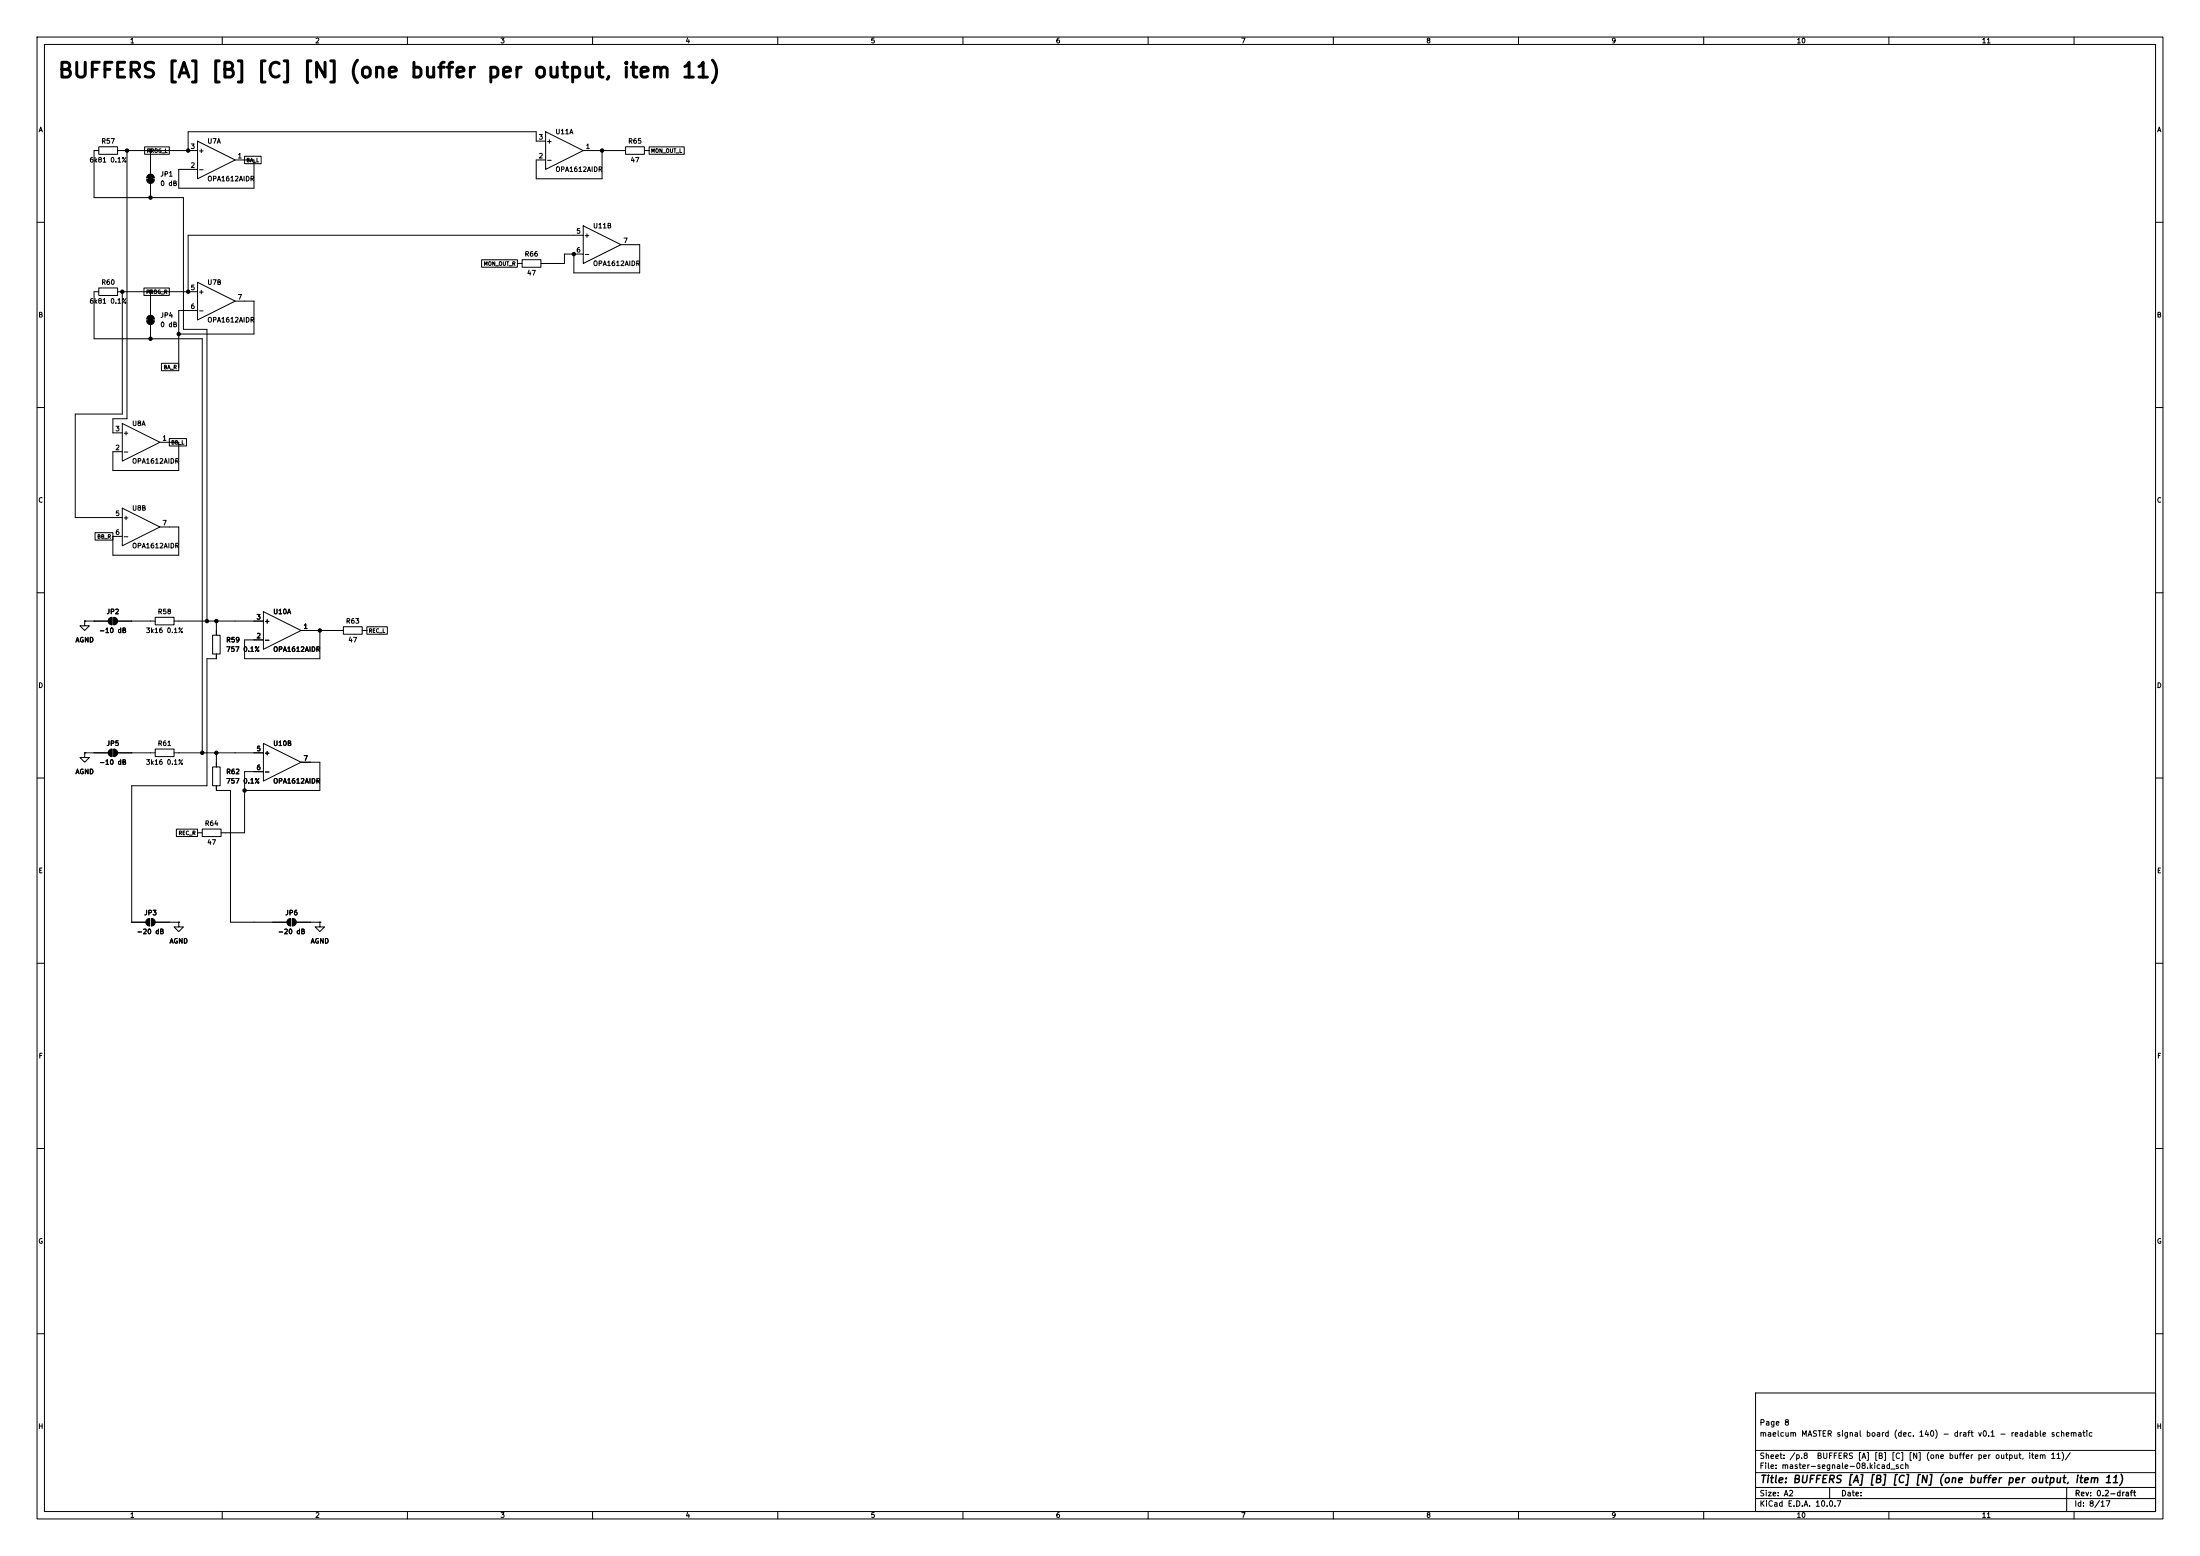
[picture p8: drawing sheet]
(kicad_sch
 (version 20260101)
 (generator "eeschema")
 (generator_version "10.0")
 (paper "A2")
 (title_block
  (title "BUFFERS [A] [B] [C] [N] (one buffer per output, item 11)")
  (rev "0.2-draft")
  (comment 1 "maelcum MASTER signal board (dec. 140) - draft v0.1 - readable schematic")
  (comment 2 "Page 8"))
 (lib_symbols
  (symbol
   "Amplifier_Operational:OPA1612AxD"
   (pin_names
    (offset 0.127)) (exclude_from_sim no) (in_bom yes) (on_board yes)
   (in_pos_files yes)
   (duplicate_pin_numbers_are_jumpers no)
   (property
    "Reference"
    "U" (at 0 5.08 0) (show_name no) (do_not_autoplace no) (effects (font (size 1.27 1.27)) (justify left)))
   (property
    "Value"
    "OPA1612AxD" (at 0 -5.08 0) (show_name no) (do_not_autoplace no) (effects (font (size 1.27 1.27)) (justify left)))
   (property
    "Footprint"
    "" (at 0 0 0) (show_name no) (do_not_autoplace no) (hide yes) (effects (font (size 1.27 1.27))))
   (property
    "Datasheet"
    "http://www.ti.com/lit/ds/symlink/opa1612.pdf" (at 0 0 0) (show_name no) (do_not_autoplace no) (hide yes) (effects (font (size 1.27 1.27))))
   (property
    "Description"
    "Dual SoundPlus High Performance, Bipolar-Input Audio Operational Amplifiers, SOIC-8" (at 0 0 0) (show_name no) (do_not_autoplace no) (hide yes) (effects (font (size 1.27 1.27))))
   (property
    "ki_locked"
    "" (at 0 0 0) (show_name no) (do_not_autoplace no) (effects (font (size 1.27 1.27))))
   (property
    "ki_keywords"
    "dual opamp" (at 0 0 0) (show_name no) (do_not_autoplace no) (hide yes) (effects (font (size 1.27 1.27))))
   (property
    "ki_fp_filters"
    "SOIC*3.9x4.9mm*P1.27mm* DIP*W7.62mm* TO*99* OnSemi*Micro8* TSSOP*3x3mm*P0.65mm* TSSOP*4.4x3mm*P0.65mm* MSOP*3x3mm*P0.65mm* SSOP*3.9x4.9mm*P0.635mm* LFCSP*2x2mm*P0.5mm* *SIP* SOIC*5.3x6.2mm*P1.27mm*" (at 0 0 0) (show_name no) (do_not_autoplace no) (hide yes) (effects (font (size 1.27 1.27))))
   (symbol
    "OPA1612AxD_1_1"
    (polyline (pts (xy -5.08 5.08) (xy 5.08 0) (xy -5.08 -5.08) (xy -5.08 5.08)) (stroke (width 0.254) (type default)) (fill (type background)))
    (pin
    output
    line (at 7.62 0 180) (length 2.54) (name
    "" (effects (font (size 1.27 1.27)))) (number
    "1" (effects (font (size 1.27 1.27)))))
    (pin
    input
    line (at -7.62 -2.54 0) (length 2.54) (name
    "-" (effects (font (size 1.27 1.27)))) (number
    "2" (effects (font (size 1.27 1.27)))))
    (pin
    input
    line (at -7.62 2.54 0) (length 2.54) (name
    "+" (effects (font (size 1.27 1.27)))) (number
    "3" (effects (font (size 1.27 1.27))))))
   (symbol
    "OPA1612AxD_2_1"
    (polyline (pts (xy -5.08 5.08) (xy 5.08 0) (xy -5.08 -5.08) (xy -5.08 5.08)) (stroke (width 0.254) (type default)) (fill (type background)))
    (pin
    input
    line (at -7.62 2.54 0) (length 2.54) (name
    "+" (effects (font (size 1.27 1.27)))) (number
    "5" (effects (font (size 1.27 1.27)))))
    (pin
    input
    line (at -7.62 -2.54 0) (length 2.54) (name
    "-" (effects (font (size 1.27 1.27)))) (number
    "6" (effects (font (size 1.27 1.27)))))
    (pin
    output
    line (at 7.62 0 180) (length 2.54) (name
    "" (effects (font (size 1.27 1.27)))) (number
    "7" (effects (font (size 1.27 1.27))))))
   (symbol
    "OPA1612AxD_3_1"
    (pin
    power_in
    line (at -2.54 -7.62 90) (length 3.81) (name
    "V-" (effects (font (size 1.27 1.27)))) (number
    "4" (effects (font (size 1.27 1.27)))))
    (pin
    power_in
    line (at -2.54 7.62 270) (length 3.81) (name
    "V+" (effects (font (size 1.27 1.27)))) (number
    "8" (effects (font (size 1.27 1.27))))))
   (embedded_fonts no))
  (symbol
   "Jumper:SolderJumper_2_Bridged"
   (pin_numbers (hide yes))
   (pin_names
    (offset 0) (hide yes)) (exclude_from_sim no) (in_bom no) (on_board yes)
   (in_pos_files yes)
   (duplicate_pin_numbers_are_jumpers no)
   (property
    "Reference"
    "JP" (at 0 2.032 0) (show_name no) (do_not_autoplace no) (effects (font (size 1.27 1.27))))
   (property
    "Value"
    "SolderJumper_2_Bridged" (at 0 -2.54 0) (show_name no) (do_not_autoplace no) (effects (font (size 1.27 1.27))))
   (property
    "Footprint"
    "" (at 0 0 0) (show_name no) (do_not_autoplace no) (hide yes) (effects (font (size 1.27 1.27))))
   (property
    "Datasheet"
    "" (at 0 -6.35 0) (show_name no) (do_not_autoplace no) (hide yes) (effects (font (size 1.27 1.27))))
   (property
    "Description"
    "Solder Jumper, 2-pole, closed/bridged" (at 0 -5.08 0) (show_name no) (do_not_autoplace no) (hide yes) (effects (font (size 1.27 1.27))))
   (property
    "ki_keywords"
    "solder jumper SPST" (at 0 0 0) (show_name no) (do_not_autoplace no) (hide yes) (effects (font (size 1.27 1.27))))
   (property
    "ki_fp_filters"
    "SolderJumper*Bridged*" (at 0 0 0) (show_name no) (do_not_autoplace no) (hide yes) (effects (font (size 1.27 1.27))))
   (symbol
    "SolderJumper_2_Bridged_0_1"
    (rectangle (start -0.508 0.508) (end 0.508 -0.508) (stroke (width 0.1524) (type default)) (fill (type outline)))
    (polyline (pts (xy -0.254 1.016) (xy -0.254 -1.016)) (stroke (width 0.1524) (type default)) (fill (type none)))
    (arc (start -0.254 -1.016) (mid -1.2656 0) (end -0.254 1.016) (stroke (width 0.1524) (type default)) (fill (type outline)))
    (arc (start 0.254 1.016) (mid 1.2656 0) (end 0.254 -1.016) (stroke (width 0.1524) (type default)) (fill (type outline)))
    (polyline (pts (xy 0.254 1.016) (xy 0.254 -1.016)) (stroke (width 0.1524) (type default)) (fill (type none))))
   (symbol
    "SolderJumper_2_Bridged_1_1"
    (pin
    passive
    line (at -5.08 0 0) (length 3.81) (name
    "A" (effects (font (size 1.27 1.27)))) (number
    "1" (effects (font (size 1.27 1.27)))))
    (pin
    passive
    line (at 5.08 0 180) (length 3.81) (name
    "B" (effects (font (size 1.27 1.27)))) (number
    "2" (effects (font (size 1.27 1.27))))))
   (embedded_fonts no))
  (symbol
   "Device:R"
   (pin_numbers (hide yes))
   (pin_names
    (offset 0)) (exclude_from_sim no) (in_bom yes) (on_board yes)
   (in_pos_files yes)
   (duplicate_pin_numbers_are_jumpers no)
   (property
    "Reference"
    "R" (at 2.032 0 90) (show_name no) (do_not_autoplace no) (effects (font (size 1.27 1.27))))
   (property
    "Value"
    "R" (at 0 0 90) (show_name no) (do_not_autoplace no) (effects (font (size 1.27 1.27))))
   (property
    "Footprint"
    "" (at -1.778 0 90) (show_name no) (do_not_autoplace no) (hide yes) (effects (font (size 1.27 1.27))))
   (property
    "Datasheet"
    "" (at 0 0 0) (show_name no) (do_not_autoplace no) (hide yes) (effects (font (size 1.27 1.27))))
   (property
    "Description"
    "Resistor" (at 0 0 0) (show_name no) (do_not_autoplace no) (hide yes) (effects (font (size 1.27 1.27))))
   (property
    "ki_keywords"
    "R res resistor" (at 0 0 0) (show_name no) (do_not_autoplace no) (hide yes) (effects (font (size 1.27 1.27))))
   (property
    "ki_fp_filters"
    "R_*" (at 0 0 0) (show_name no) (do_not_autoplace no) (hide yes) (effects (font (size 1.27 1.27))))
   (symbol
    "R_0_1"
    (rectangle (start -1.016 -2.54) (end 1.016 2.54) (stroke (width 0.254) (type default)) (fill (type none))))
   (symbol
    "R_1_1"
    (pin
    passive
    line (at 0 3.81 270) (length 1.27) (name
    "" (effects (font (size 1.27 1.27)))) (number
    "1" (effects (font (size 1.27 1.27)))))
    (pin
    passive
    line (at 0 -3.81 90) (length 1.27) (name
    "" (effects (font (size 1.27 1.27)))) (number
    "2" (effects (font (size 1.27 1.27))))))
   (embedded_fonts no))
  (symbol
   "Jumper:SolderJumper_2_Open"
   (pin_numbers (hide yes))
   (pin_names
    (offset 0) (hide yes)) (exclude_from_sim no) (in_bom no) (on_board yes)
   (in_pos_files yes)
   (duplicate_pin_numbers_are_jumpers no)
   (property
    "Reference"
    "JP" (at 0 2.032 0) (show_name no) (do_not_autoplace no) (effects (font (size 1.27 1.27))))
   (property
    "Value"
    "SolderJumper_2_Open" (at 0 -2.54 0) (show_name no) (do_not_autoplace no) (effects (font (size 1.27 1.27))))
   (property
    "Footprint"
    "" (at 0 0 0) (show_name no) (do_not_autoplace no) (hide yes) (effects (font (size 1.27 1.27))))
   (property
    "Datasheet"
    "" (at 0 -7.62 0) (show_name no) (do_not_autoplace no) (hide yes) (effects (font (size 1.27 1.27))))
   (property
    "Description"
    "Solder Jumper, 2-pole, open" (at 0 -5.08 0) (show_name no) (do_not_autoplace no) (hide yes) (effects (font (size 1.27 1.27))))
   (property
    "ki_keywords"
    "solder jumper SPST" (at 0 0 0) (show_name no) (do_not_autoplace no) (hide yes) (effects (font (size 1.27 1.27))))
   (property
    "ki_fp_filters"
    "SolderJumper*Open*" (at 0 0 0) (show_name no) (do_not_autoplace no) (hide yes) (effects (font (size 1.27 1.27))))
   (symbol
    "SolderJumper_2_Open_0_1"
    (polyline (pts (xy -0.254 1.016) (xy -0.254 -1.016)) (stroke (width 0.1524) (type default)) (fill (type none)))
    (arc (start -0.254 -1.016) (mid -1.2656 0) (end -0.254 1.016) (stroke (width 0.1524) (type default)) (fill (type outline)))
    (arc (start 0.254 1.016) (mid 1.2656 0) (end 0.254 -1.016) (stroke (width 0.1524) (type default)) (fill (type outline)))
    (polyline (pts (xy 0.254 1.016) (xy 0.254 -1.016)) (stroke (width 0.1524) (type default)) (fill (type none))))
   (symbol
    "SolderJumper_2_Open_1_1"
    (pin
    passive
    line (at -5.08 0 0) (length 3.81) (name
    "A" (effects (font (size 1.27 1.27)))) (number
    "1" (effects (font (size 1.27 1.27)))))
    (pin
    passive
    line (at 5.08 0 180) (length 3.81) (name
    "B" (effects (font (size 1.27 1.27)))) (number
    "2" (effects (font (size 1.27 1.27))))))
   (embedded_fonts no))
  (symbol
   "power:GND"
   (power global)
   (pin_numbers (hide yes))
   (pin_names
    (offset 0) (hide yes)) (exclude_from_sim no) (in_bom yes) (on_board yes)
   (in_pos_files yes)
   (duplicate_pin_numbers_are_jumpers no)
   (property
    "Reference"
    "#PWR" (at 0 -6.35 0) (show_name no) (do_not_autoplace no) (hide yes) (effects (font (size 1.27 1.27))))
   (property
    "Value"
    "GND" (at 0 -3.81 0) (show_name no) (do_not_autoplace no) (effects (font (size 1.27 1.27))))
   (property
    "Footprint"
    "" (at 0 0 0) (show_name no) (do_not_autoplace no) (hide yes) (effects (font (size 1.27 1.27))))
   (property
    "Datasheet"
    "" (at 0 0 0) (show_name no) (do_not_autoplace no) (hide yes) (effects (font (size 1.27 1.27))))
   (property
    "Description"
    "Power symbol creates a global label with name \"GND\" , ground" (at 0 0 0) (show_name no) (do_not_autoplace no) (hide yes) (effects (font (size 1.27 1.27))))
   (property
    "ki_keywords"
    "global power" (at 0 0 0) (show_name no) (do_not_autoplace no) (hide yes) (effects (font (size 1.27 1.27))))
   (symbol
    "GND_0_1"
    (polyline (pts (xy 0 0) (xy 0 -1.27) (xy 1.27 -1.27) (xy 0 -2.54) (xy -1.27 -1.27) (xy 0 -1.27)) (stroke (width 0) (type default)) (fill (type none))))
   (symbol
    "GND_1_1"
    (pin
    power_in
    line (at 0 0 270) (length 0) (name
    "" (effects (font (size 1.27 1.27)))) (number
    "1" (effects (font (size 1.27 1.27))))))
   (embedded_fonts no)))
 (text
  "BUFFERS [A] [B] [C] [N] (one buffer per output, item 11)"
  (exclude_from_sim no)
  (at 15.24 21.59 0)
  (effects (font (size 4 4)
    (bold yes)) (justify left bottom)))
 (symbol
  (lib_id "Amplifier_Operational:OPA1612AxD")
  (at 58.42 43.18 0)
  (unit 1)
  (body_style 1)
  (exclude_from_sim no)
  (in_bom yes)
  (on_board yes)
  (dnp no)
  (property
   "Reference"
   "U7" (at 55.88 38.1 0) (effects (font (size 1.27 1.27)) (justify left)))
  (property
   "Value"
   "OPA1612AIDR" (at 55.88 48.26 0) (effects (font (size 1.27 1.27)) (justify left)))
  (property
   "Footprint"
   "Package_SO:SOIC-8_3.9x4.9mm_P1.27mm" (at 58.42 43.18 0) (effects (font (size 1.27 1.27)) (justify left) (hide yes)))
  (property
   "Datasheet"
   "" (at 58.42 43.18 0) (effects (font (size 1.27 1.27)) (justify left) (hide yes)))
  (property
   "Nota"
   "[A] verso MASTER LEVEL" (at 58.42 43.18 0) (effects (font (size 1.27 1.27)) (justify left) (hide yes)))
  (pin
   "1")
  (pin
   "2")
  (pin
   "3")
  (instances (project
    "master-segnale" (path
    "/1b16d02c-bb7a-5f62-bcdf-15134ce14abd/c4446acb-f2ae-5c89-91cc-89b9f77ee31f" (reference "U7") (unit 1)))))
 (wire
  (pts (xy 50.8 40.64) (xy 45.72 40.64))
  (stroke (width 0) (type default)))
 (symbol
  (lib_id "Jumper:SolderJumper_2_Bridged")
  (at 40.64 48.26 270)
  (unit 1)
  (body_style 1)
  (exclude_from_sim no)
  (in_bom no)
  (on_board yes)
  (dnp no)
  (property
   "Reference"
   "JP1" (at 43.18 46.99 90) (effects (font (size 1.27 1.27)) (justify left)))
  (property
   "Value"
   "0 dB" (at 43.18 49.53 90) (effects (font (size 1.27 1.27)) (justify left)))
  (property
   "Footprint"
   "Jumper:SolderJumper-2_P1.3mm_Bridged_RoundedPad1.0x1.5mm" (at 40.64 48.26 0) (effects (font (size 1.27 1.27)) (justify left) (hide yes)))
  (property
   "Datasheet"
   "" (at 40.64 48.26 0) (effects (font (size 1.27 1.27)) (justify left) (hide yes)))
  (property
   "Nota"
   "REC 0 dB (chiuso di serie, dec. 63)" (at 40.64 48.26 0) (effects (font (size 1.27 1.27)) (justify left) (hide yes)))
  (pin
   "1")
  (pin
   "2")
  (instances (project
    "master-segnale" (path
    "/1b16d02c-bb7a-5f62-bcdf-15134ce14abd/c4446acb-f2ae-5c89-91cc-89b9f77ee31f" (reference "JP1") (unit 1)))))
 (symbol
  (lib_id "Device:R")
  (at 29.21 40.64 270)
  (unit 1)
  (body_style 1)
  (exclude_from_sim no)
  (in_bom yes)
  (on_board yes)
  (dnp no)
  (property
   "Reference"
   "R57" (at 29.21 38.1 90) (effects (font (size 1.27 1.27))))
  (property
   "Value"
   "6k81 0.1%" (at 29.21 43.18 90) (effects (font (size 1.27 1.27))))
  (property
   "Footprint"
   "Resistor_SMD:R_0805_2012Metric" (at 29.21 40.64 0) (effects (font (size 1.27 1.27)) (justify left) (hide yes)))
  (property
   "Datasheet"
   "" (at 29.21 40.64 0) (effects (font (size 1.27 1.27)) (justify left) (hide yes)))
  (pin
   "1")
  (pin
   "2")
  (instances (project
    "master-segnale" (path
    "/1b16d02c-bb7a-5f62-bcdf-15134ce14abd/c4446acb-f2ae-5c89-91cc-89b9f77ee31f" (reference "R57") (unit 1)))))
 (wire
  (pts (xy 45.72 40.64) (xy 40.64 40.64))
  (stroke (width 0) (type default)))
 (wire
  (pts (xy 40.64 40.64) (xy 40.64 43.18))
  (stroke (width 0) (type default)))
 (wire
  (pts (xy 40.64 40.64) (xy 33.02 40.64))
  (stroke (width 0) (type default)))
 (junction
  (at 40.64 40.64)
  (diameter 0)
  (color 0 0 0 0))
 (wire
  (pts (xy 50.8 45.72) (xy 48.26 45.72))
  (stroke (width 0) (type default)))
 (wire
  (pts (xy 48.26 50.8) (xy 48.26 45.72))
  (stroke (width 0) (type default)))
 (symbol
  (lib_id "Amplifier_Operational:OPA1612AxD")
  (at 58.42 81.28 0)
  (unit 2)
  (body_style 1)
  (exclude_from_sim no)
  (in_bom yes)
  (on_board yes)
  (dnp no)
  (property
   "Reference"
   "U7" (at 55.88 76.2 0) (effects (font (size 1.27 1.27)) (justify left)))
  (property
   "Value"
   "OPA1612AIDR" (at 55.88 86.36 0) (effects (font (size 1.27 1.27)) (justify left)))
  (property
   "Footprint"
   "Package_SO:SOIC-8_3.9x4.9mm_P1.27mm" (at 58.42 81.28 0) (effects (font (size 1.27 1.27)) (justify left) (hide yes)))
  (property
   "Datasheet"
   "" (at 58.42 81.28 0) (effects (font (size 1.27 1.27)) (justify left) (hide yes)))
  (property
   "Nota"
   "[A] verso MASTER LEVEL" (at 58.42 81.28 0) (effects (font (size 1.27 1.27)) (justify left) (hide yes)))
  (pin
   "5")
  (pin
   "6")
  (pin
   "7")
  (instances (project
    "master-segnale" (path
    "/1b16d02c-bb7a-5f62-bcdf-15134ce14abd/c4446acb-f2ae-5c89-91cc-89b9f77ee31f" (reference "U7") (unit 2)))))
 (wire
  (pts (xy 50.8 78.74) (xy 45.72 78.74))
  (stroke (width 0) (type default)))
 (symbol
  (lib_id "Jumper:SolderJumper_2_Bridged")
  (at 40.64 86.36 270)
  (unit 1)
  (body_style 1)
  (exclude_from_sim no)
  (in_bom no)
  (on_board yes)
  (dnp no)
  (property
   "Reference"
   "JP4" (at 43.18 85.09 90) (effects (font (size 1.27 1.27)) (justify left)))
  (property
   "Value"
   "0 dB" (at 43.18 87.63 90) (effects (font (size 1.27 1.27)) (justify left)))
  (property
   "Footprint"
   "Jumper:SolderJumper-2_P1.3mm_Bridged_RoundedPad1.0x1.5mm" (at 40.64 86.36 0) (effects (font (size 1.27 1.27)) (justify left) (hide yes)))
  (property
   "Datasheet"
   "" (at 40.64 86.36 0) (effects (font (size 1.27 1.27)) (justify left) (hide yes)))
  (property
   "Nota"
   "REC 0 dB (chiuso di serie, dec. 63)" (at 40.64 86.36 0) (effects (font (size 1.27 1.27)) (justify left) (hide yes)))
  (pin
   "1")
  (pin
   "2")
  (instances (project
    "master-segnale" (path
    "/1b16d02c-bb7a-5f62-bcdf-15134ce14abd/c4446acb-f2ae-5c89-91cc-89b9f77ee31f" (reference "JP4") (unit 1)))))
 (symbol
  (lib_id "Device:R")
  (at 29.21 78.74 270)
  (unit 1)
  (body_style 1)
  (exclude_from_sim no)
  (in_bom yes)
  (on_board yes)
  (dnp no)
  (property
   "Reference"
   "R60" (at 29.21 76.2 90) (effects (font (size 1.27 1.27))))
  (property
   "Value"
   "6k81 0.1%" (at 29.21 81.28 90) (effects (font (size 1.27 1.27))))
  (property
   "Footprint"
   "Resistor_SMD:R_0805_2012Metric" (at 29.21 78.74 0) (effects (font (size 1.27 1.27)) (justify left) (hide yes)))
  (property
   "Datasheet"
   "" (at 29.21 78.74 0) (effects (font (size 1.27 1.27)) (justify left) (hide yes)))
  (pin
   "1")
  (pin
   "2")
  (instances (project
    "master-segnale" (path
    "/1b16d02c-bb7a-5f62-bcdf-15134ce14abd/c4446acb-f2ae-5c89-91cc-89b9f77ee31f" (reference "R60") (unit 1)))))
 (wire
  (pts (xy 45.72 78.74) (xy 40.64 78.74))
  (stroke (width 0) (type default)))
 (wire
  (pts (xy 40.64 78.74) (xy 40.64 81.28))
  (stroke (width 0) (type default)))
 (wire
  (pts (xy 40.64 78.74) (xy 33.02 78.74))
  (stroke (width 0) (type default)))
 (junction
  (at 40.64 78.74)
  (diameter 0)
  (color 0 0 0 0))
 (wire
  (pts (xy 50.8 83.82) (xy 48.26 83.82))
  (stroke (width 0) (type default)))
 (wire
  (pts (xy 48.26 83.82) (xy 48.26 99.06))
  (stroke (width 0) (type default)))
 (symbol
  (lib_id "Amplifier_Operational:OPA1612AxD")
  (at 38.1 119.38 0)
  (unit 1)
  (body_style 1)
  (exclude_from_sim no)
  (in_bom yes)
  (on_board yes)
  (dnp no)
  (property
   "Reference"
   "U8" (at 35.56 114.3 0) (effects (font (size 1.27 1.27)) (justify left)))
  (property
   "Value"
   "OPA1612AIDR" (at 35.56 124.46 0) (effects (font (size 1.27 1.27)) (justify left)))
  (property
   "Footprint"
   "Package_SO:SOIC-8_3.9x4.9mm_P1.27mm" (at 38.1 119.38 0) (effects (font (size 1.27 1.27)) (justify left) (hide yes)))
  (property
   "Datasheet"
   "" (at 38.1 119.38 0) (effects (font (size 1.27 1.27)) (justify left) (hide yes)))
  (property
   "Nota"
   "[B] verso BOOTH LEVEL" (at 38.1 119.38 0) (effects (font (size 1.27 1.27)) (justify left) (hide yes)))
  (pin
   "1")
  (pin
   "2")
  (pin
   "3")
  (instances (project
    "master-segnale" (path
    "/1b16d02c-bb7a-5f62-bcdf-15134ce14abd/c4446acb-f2ae-5c89-91cc-89b9f77ee31f" (reference "U8") (unit 1)))))
 (symbol
  (lib_id "Amplifier_Operational:OPA1612AxD")
  (at 38.1 142.24 0)
  (unit 2)
  (body_style 1)
  (exclude_from_sim no)
  (in_bom yes)
  (on_board yes)
  (dnp no)
  (property
   "Reference"
   "U8" (at 35.56 137.16 0) (effects (font (size 1.27 1.27)) (justify left)))
  (property
   "Value"
   "OPA1612AIDR" (at 35.56 147.32 0) (effects (font (size 1.27 1.27)) (justify left)))
  (property
   "Footprint"
   "Package_SO:SOIC-8_3.9x4.9mm_P1.27mm" (at 38.1 142.24 0) (effects (font (size 1.27 1.27)) (justify left) (hide yes)))
  (property
   "Datasheet"
   "" (at 38.1 142.24 0) (effects (font (size 1.27 1.27)) (justify left) (hide yes)))
  (property
   "Nota"
   "[B] verso BOOTH LEVEL" (at 38.1 142.24 0) (effects (font (size 1.27 1.27)) (justify left) (hide yes)))
  (pin
   "5")
  (pin
   "6")
  (pin
   "7")
  (instances (project
    "master-segnale" (path
    "/1b16d02c-bb7a-5f62-bcdf-15134ce14abd/c4446acb-f2ae-5c89-91cc-89b9f77ee31f" (reference "U8") (unit 2)))))
 (symbol
  (lib_id "Amplifier_Operational:OPA1612AxD")
  (at 76.2 170.18 0)
  (unit 1)
  (body_style 1)
  (exclude_from_sim no)
  (in_bom yes)
  (on_board yes)
  (dnp no)
  (property
   "Reference"
   "U10" (at 73.66 165.1 0) (effects (font (size 1.27 1.27)) (justify left)))
  (property
   "Value"
   "OPA1612AIDR" (at 73.66 175.26 0) (effects (font (size 1.27 1.27)) (justify left)))
  (property
   "Footprint"
   "Package_SO:SOIC-8_3.9x4.9mm_P1.27mm" (at 76.2 170.18 0) (effects (font (size 1.27 1.27)) (justify left) (hide yes)))
  (property
   "Datasheet"
   "" (at 76.2 170.18 0) (effects (font (size 1.27 1.27)) (justify left) (hide yes)))
  (property
   "Nota"
   "[C] REC" (at 76.2 170.18 0) (effects (font (size 1.27 1.27)) (justify left) (hide yes)))
  (pin
   "1")
  (pin
   "2")
  (pin
   "3")
  (instances (project
    "master-segnale" (path
    "/1b16d02c-bb7a-5f62-bcdf-15134ce14abd/c4446acb-f2ae-5c89-91cc-89b9f77ee31f" (reference "U10") (unit 1)))))
 (wire
  (pts (xy 83.82 170.18) (xy 86.36 170.18))
  (stroke (width 0) (type default)))
 (symbol
  (lib_id "Device:R")
  (at 95.25 170.18 90)
  (unit 1)
  (body_style 1)
  (exclude_from_sim no)
  (in_bom yes)
  (on_board yes)
  (dnp no)
  (property
   "Reference"
   "R63" (at 95.25 167.64 90) (effects (font (size 1.27 1.27))))
  (property
   "Value"
   "47" (at 95.25 172.72 90) (effects (font (size 1.27 1.27))))
  (property
   "Footprint"
   "Resistor_SMD:R_0805_2012Metric" (at 95.25 170.18 0) (effects (font (size 1.27 1.27)) (justify left) (hide yes)))
  (property
   "Datasheet"
   "" (at 95.25 170.18 0) (effects (font (size 1.27 1.27)) (justify left) (hide yes)))
  (pin
   "1")
  (pin
   "2")
  (instances (project
    "master-segnale" (path
    "/1b16d02c-bb7a-5f62-bcdf-15134ce14abd/c4446acb-f2ae-5c89-91cc-89b9f77ee31f" (reference "R63") (unit 1)))))
 (wire
  (pts (xy 86.36 170.18) (xy 91.44 170.18))
  (stroke (width 0) (type default)))
 (wire
  (pts (xy 68.58 167.64) (xy 63.5 167.64))
  (stroke (width 0) (type default)))
 (symbol
  (lib_id "Device:R")
  (at 58.42 173.99 0)
  (unit 1)
  (body_style 1)
  (exclude_from_sim no)
  (in_bom yes)
  (on_board yes)
  (dnp no)
  (property
   "Reference"
   "R59" (at 60.96 172.72 0) (effects (font (size 1.27 1.27)) (justify left)))
  (property
   "Value"
   "757 0.1%" (at 60.96 175.26 0) (effects (font (size 1.27 1.27)) (justify left)))
  (property
   "Footprint"
   "Resistor_SMD:R_0805_2012Metric" (at 58.42 173.99 0) (effects (font (size 1.27 1.27)) (justify left) (hide yes)))
  (property
   "Datasheet"
   "" (at 58.42 173.99 0) (effects (font (size 1.27 1.27)) (justify left) (hide yes)))
  (pin
   "1")
  (pin
   "2")
  (instances (project
    "master-segnale" (path
    "/1b16d02c-bb7a-5f62-bcdf-15134ce14abd/c4446acb-f2ae-5c89-91cc-89b9f77ee31f" (reference "R59") (unit 1)))))
 (symbol
  (lib_id "Device:R")
  (at 44.45 167.64 270)
  (unit 1)
  (body_style 1)
  (exclude_from_sim no)
  (in_bom yes)
  (on_board yes)
  (dnp no)
  (property
   "Reference"
   "R58" (at 44.45 165.1 90) (effects (font (size 1.27 1.27))))
  (property
   "Value"
   "3k16 0.1%" (at 44.45 170.18 90) (effects (font (size 1.27 1.27))))
  (property
   "Footprint"
   "Resistor_SMD:R_0805_2012Metric" (at 44.45 167.64 0) (effects (font (size 1.27 1.27)) (justify left) (hide yes)))
  (property
   "Datasheet"
   "" (at 44.45 167.64 0) (effects (font (size 1.27 1.27)) (justify left) (hide yes)))
  (pin
   "1")
  (pin
   "2")
  (instances (project
    "master-segnale" (path
    "/1b16d02c-bb7a-5f62-bcdf-15134ce14abd/c4446acb-f2ae-5c89-91cc-89b9f77ee31f" (reference "R58") (unit 1)))))
 (symbol
  (lib_id "Jumper:SolderJumper_2_Open")
  (at 30.48 167.64 180)
  (unit 1)
  (body_style 1)
  (exclude_from_sim no)
  (in_bom no)
  (on_board yes)
  (dnp no)
  (property
   "Reference"
   "JP2" (at 30.48 165.1 0) (effects (font (size 1.27 1.27))))
  (property
   "Value"
   "-10 dB" (at 30.48 170.18 0) (effects (font (size 1.27 1.27))))
  (property
   "Footprint"
   "Jumper:SolderJumper-2_P1.3mm_Open_RoundedPad1.0x1.5mm" (at 30.48 167.64 0) (effects (font (size 1.27 1.27)) (justify left) (hide yes)))
  (property
   "Datasheet"
   "" (at 30.48 167.64 0) (effects (font (size 1.27 1.27)) (justify left) (hide yes)))
  (property
   "Nota"
   "REC -10 dB: aprire il 0 dB e chiudere questo" (at 30.48 167.64 0) (effects (font (size 1.27 1.27)) (justify left) (hide yes)))
  (pin
   "1")
  (pin
   "2")
  (instances (project
    "master-segnale" (path
    "/1b16d02c-bb7a-5f62-bcdf-15134ce14abd/c4446acb-f2ae-5c89-91cc-89b9f77ee31f" (reference "JP2") (unit 1)))))
 (wire
  (pts (xy 63.5 167.64) (xy 58.42 167.64))
  (stroke (width 0) (type default)))
 (wire
  (pts (xy 58.42 167.64) (xy 58.42 170.18))
  (stroke (width 0) (type default)))
 (wire
  (pts (xy 58.42 167.64) (xy 48.26 167.64))
  (stroke (width 0) (type default)))
 (wire
  (pts (xy 40.64 167.64) (xy 35.56 167.64))
  (stroke (width 0) (type default)))
 (junction
  (at 58.42 167.64)
  (diameter 0)
  (color 0 0 0 0))
 (wire
  (pts (xy 25.4 167.64) (xy 22.86 167.64))
  (stroke (width 0) (type default)))
 (symbol
  (lib_id "power:GND")
  (at 22.86 167.64 0)
  (unit 1)
  (body_style 1)
  (exclude_from_sim no)
  (in_bom yes)
  (on_board yes)
  (dnp no)
  (property
   "Reference"
   "#PWR001" (at 22.86 167.64 0) (effects (font (size 1.27 1.27)) (justify left) (hide yes)))
  (property
   "Value"
   "AGND" (at 22.86 172.72 0) (effects (font (size 1.27 1.27))))
  (property
   "Footprint"
   "" (at 22.86 167.64 0) (effects (font (size 1.27 1.27)) (justify left) (hide yes)))
  (property
   "Datasheet"
   "" (at 22.86 167.64 0) (effects (font (size 1.27 1.27)) (justify left) (hide yes)))
  (pin
   "1")
  (instances (project
    "master-segnale" (path
    "/1b16d02c-bb7a-5f62-bcdf-15134ce14abd/c4446acb-f2ae-5c89-91cc-89b9f77ee31f" (reference "#PWR001") (unit 1)))))
 (wire
  (pts (xy 68.58 172.72) (xy 66.04 172.72))
  (stroke (width 0) (type default)))
 (wire
  (pts (xy 66.04 177.8) (xy 66.04 172.72))
  (stroke (width 0) (type default)))
 (symbol
  (lib_id "Amplifier_Operational:OPA1612AxD")
  (at 76.2 205.74 0)
  (unit 2)
  (body_style 1)
  (exclude_from_sim no)
  (in_bom yes)
  (on_board yes)
  (dnp no)
  (property
   "Reference"
   "U10" (at 73.66 200.66 0) (effects (font (size 1.27 1.27)) (justify left)))
  (property
   "Value"
   "OPA1612AIDR" (at 73.66 210.82 0) (effects (font (size 1.27 1.27)) (justify left)))
  (property
   "Footprint"
   "Package_SO:SOIC-8_3.9x4.9mm_P1.27mm" (at 76.2 205.74 0) (effects (font (size 1.27 1.27)) (justify left) (hide yes)))
  (property
   "Datasheet"
   "" (at 76.2 205.74 0) (effects (font (size 1.27 1.27)) (justify left) (hide yes)))
  (property
   "Nota"
   "[C] REC" (at 76.2 205.74 0) (effects (font (size 1.27 1.27)) (justify left) (hide yes)))
  (pin
   "5")
  (pin
   "6")
  (pin
   "7")
  (instances (project
    "master-segnale" (path
    "/1b16d02c-bb7a-5f62-bcdf-15134ce14abd/c4446acb-f2ae-5c89-91cc-89b9f77ee31f" (reference "U10") (unit 2)))))
 (wire
  (pts (xy 68.58 203.2) (xy 63.5 203.2))
  (stroke (width 0) (type default)))
 (symbol
  (lib_id "Device:R")
  (at 58.42 209.55 0)
  (unit 1)
  (body_style 1)
  (exclude_from_sim no)
  (in_bom yes)
  (on_board yes)
  (dnp no)
  (property
   "Reference"
   "R62" (at 60.96 208.28 0) (effects (font (size 1.27 1.27)) (justify left)))
  (property
   "Value"
   "757 0.1%" (at 60.96 210.82 0) (effects (font (size 1.27 1.27)) (justify left)))
  (property
   "Footprint"
   "Resistor_SMD:R_0805_2012Metric" (at 58.42 209.55 0) (effects (font (size 1.27 1.27)) (justify left) (hide yes)))
  (property
   "Datasheet"
   "" (at 58.42 209.55 0) (effects (font (size 1.27 1.27)) (justify left) (hide yes)))
  (pin
   "1")
  (pin
   "2")
  (instances (project
    "master-segnale" (path
    "/1b16d02c-bb7a-5f62-bcdf-15134ce14abd/c4446acb-f2ae-5c89-91cc-89b9f77ee31f" (reference "R62") (unit 1)))))
 (symbol
  (lib_id "Device:R")
  (at 44.45 203.2 270)
  (unit 1)
  (body_style 1)
  (exclude_from_sim no)
  (in_bom yes)
  (on_board yes)
  (dnp no)
  (property
   "Reference"
   "R61" (at 44.45 200.66 90) (effects (font (size 1.27 1.27))))
  (property
   "Value"
   "3k16 0.1%" (at 44.45 205.74 90) (effects (font (size 1.27 1.27))))
  (property
   "Footprint"
   "Resistor_SMD:R_0805_2012Metric" (at 44.45 203.2 0) (effects (font (size 1.27 1.27)) (justify left) (hide yes)))
  (property
   "Datasheet"
   "" (at 44.45 203.2 0) (effects (font (size 1.27 1.27)) (justify left) (hide yes)))
  (pin
   "1")
  (pin
   "2")
  (instances (project
    "master-segnale" (path
    "/1b16d02c-bb7a-5f62-bcdf-15134ce14abd/c4446acb-f2ae-5c89-91cc-89b9f77ee31f" (reference "R61") (unit 1)))))
 (symbol
  (lib_id "Jumper:SolderJumper_2_Open")
  (at 30.48 203.2 180)
  (unit 1)
  (body_style 1)
  (exclude_from_sim no)
  (in_bom no)
  (on_board yes)
  (dnp no)
  (property
   "Reference"
   "JP5" (at 30.48 200.66 0) (effects (font (size 1.27 1.27))))
  (property
   "Value"
   "-10 dB" (at 30.48 205.74 0) (effects (font (size 1.27 1.27))))
  (property
   "Footprint"
   "Jumper:SolderJumper-2_P1.3mm_Open_RoundedPad1.0x1.5mm" (at 30.48 203.2 0) (effects (font (size 1.27 1.27)) (justify left) (hide yes)))
  (property
   "Datasheet"
   "" (at 30.48 203.2 0) (effects (font (size 1.27 1.27)) (justify left) (hide yes)))
  (property
   "Nota"
   "REC -10 dB: aprire il 0 dB e chiudere questo" (at 30.48 203.2 0) (effects (font (size 1.27 1.27)) (justify left) (hide yes)))
  (pin
   "1")
  (pin
   "2")
  (instances (project
    "master-segnale" (path
    "/1b16d02c-bb7a-5f62-bcdf-15134ce14abd/c4446acb-f2ae-5c89-91cc-89b9f77ee31f" (reference "JP5") (unit 1)))))
 (wire
  (pts (xy 63.5 203.2) (xy 58.42 203.2))
  (stroke (width 0) (type default)))
 (wire
  (pts (xy 58.42 203.2) (xy 58.42 205.74))
  (stroke (width 0) (type default)))
 (wire
  (pts (xy 58.42 203.2) (xy 48.26 203.2))
  (stroke (width 0) (type default)))
 (wire
  (pts (xy 40.64 203.2) (xy 35.56 203.2))
  (stroke (width 0) (type default)))
 (junction
  (at 58.42 203.2)
  (diameter 0)
  (color 0 0 0 0))
 (wire
  (pts (xy 25.4 203.2) (xy 22.86 203.2))
  (stroke (width 0) (type default)))
 (symbol
  (lib_id "power:GND")
  (at 22.86 203.2 0)
  (unit 1)
  (body_style 1)
  (exclude_from_sim no)
  (in_bom yes)
  (on_board yes)
  (dnp no)
  (property
   "Reference"
   "#PWR002" (at 22.86 203.2 0) (effects (font (size 1.27 1.27)) (justify left) (hide yes)))
  (property
   "Value"
   "AGND" (at 22.86 208.28 0) (effects (font (size 1.27 1.27))))
  (property
   "Footprint"
   "" (at 22.86 203.2 0) (effects (font (size 1.27 1.27)) (justify left) (hide yes)))
  (property
   "Datasheet"
   "" (at 22.86 203.2 0) (effects (font (size 1.27 1.27)) (justify left) (hide yes)))
  (pin
   "1")
  (instances (project
    "master-segnale" (path
    "/1b16d02c-bb7a-5f62-bcdf-15134ce14abd/c4446acb-f2ae-5c89-91cc-89b9f77ee31f" (reference "#PWR002") (unit 1)))))
 (wire
  (pts (xy 68.58 208.28) (xy 66.04 208.28))
  (stroke (width 0) (type default)))
 (wire
  (pts (xy 66.04 208.28) (xy 66.04 224.79))
  (stroke (width 0) (type default)))
 (symbol
  (lib_id "Device:R")
  (at 57.15 224.79 270)
  (unit 1)
  (body_style 1)
  (exclude_from_sim no)
  (in_bom yes)
  (on_board yes)
  (dnp no)
  (property
   "Reference"
   "R64" (at 57.15 222.25 90) (effects (font (size 1.27 1.27))))
  (property
   "Value"
   "47" (at 57.15 227.33 90) (effects (font (size 1.27 1.27))))
  (property
   "Footprint"
   "Resistor_SMD:R_0805_2012Metric" (at 57.15 224.79 0) (effects (font (size 1.27 1.27)) (justify left) (hide yes)))
  (property
   "Datasheet"
   "" (at 57.15 224.79 0) (effects (font (size 1.27 1.27)) (justify left) (hide yes)))
  (pin
   "1")
  (pin
   "2")
  (instances (project
    "master-segnale" (path
    "/1b16d02c-bb7a-5f62-bcdf-15134ce14abd/c4446acb-f2ae-5c89-91cc-89b9f77ee31f" (reference "R64") (unit 1)))))
 (wire
  (pts (xy 66.04 224.79) (xy 60.96 224.79))
  (stroke (width 0) (type default)))
 (symbol
  (lib_id "Amplifier_Operational:OPA1612AxD")
  (at 152.4 40.64 0)
  (unit 1)
  (body_style 1)
  (exclude_from_sim no)
  (in_bom yes)
  (on_board yes)
  (dnp no)
  (property
   "Reference"
   "U11" (at 149.86 35.56 0) (effects (font (size 1.27 1.27)) (justify left)))
  (property
   "Value"
   "OPA1612AIDR" (at 149.86 45.72 0) (effects (font (size 1.27 1.27)) (justify left)))
  (property
   "Footprint"
   "Package_SO:SOIC-8_3.9x4.9mm_P1.27mm" (at 152.4 40.64 0) (effects (font (size 1.27 1.27)) (justify left) (hide yes)))
  (property
   "Datasheet"
   "" (at 152.4 40.64 0) (effects (font (size 1.27 1.27)) (justify left) (hide yes)))
  (property
   "Nota"
   "[N] MON verso il CUE" (at 152.4 40.64 0) (effects (font (size 1.27 1.27)) (justify left) (hide yes)))
  (pin
   "1")
  (pin
   "2")
  (pin
   "3")
  (instances (project
    "master-segnale" (path
    "/1b16d02c-bb7a-5f62-bcdf-15134ce14abd/c4446acb-f2ae-5c89-91cc-89b9f77ee31f" (reference "U11") (unit 1)))))
 (wire
  (pts (xy 160.02 40.64) (xy 162.56 40.64))
  (stroke (width 0) (type default)))
 (symbol
  (lib_id "Device:R")
  (at 171.45 40.64 90)
  (unit 1)
  (body_style 1)
  (exclude_from_sim no)
  (in_bom yes)
  (on_board yes)
  (dnp no)
  (property
   "Reference"
   "R65" (at 171.45 38.1 90) (effects (font (size 1.27 1.27))))
  (property
   "Value"
   "47" (at 171.45 43.18 90) (effects (font (size 1.27 1.27))))
  (property
   "Footprint"
   "Resistor_SMD:R_0805_2012Metric" (at 171.45 40.64 0) (effects (font (size 1.27 1.27)) (justify left) (hide yes)))
  (property
   "Datasheet"
   "" (at 171.45 40.64 0) (effects (font (size 1.27 1.27)) (justify left) (hide yes)))
  (pin
   "1")
  (pin
   "2")
  (instances (project
    "master-segnale" (path
    "/1b16d02c-bb7a-5f62-bcdf-15134ce14abd/c4446acb-f2ae-5c89-91cc-89b9f77ee31f" (reference "R65") (unit 1)))))
 (wire
  (pts (xy 162.56 40.64) (xy 167.64 40.64))
  (stroke (width 0) (type default)))
 (symbol
  (lib_id "Amplifier_Operational:OPA1612AxD")
  (at 162.56 66.04 0)
  (unit 2)
  (body_style 1)
  (exclude_from_sim no)
  (in_bom yes)
  (on_board yes)
  (dnp no)
  (property
   "Reference"
   "U11" (at 160.02 60.96 0) (effects (font (size 1.27 1.27)) (justify left)))
  (property
   "Value"
   "OPA1612AIDR" (at 160.02 71.12 0) (effects (font (size 1.27 1.27)) (justify left)))
  (property
   "Footprint"
   "Package_SO:SOIC-8_3.9x4.9mm_P1.27mm" (at 162.56 66.04 0) (effects (font (size 1.27 1.27)) (justify left) (hide yes)))
  (property
   "Datasheet"
   "" (at 162.56 66.04 0) (effects (font (size 1.27 1.27)) (justify left) (hide yes)))
  (property
   "Nota"
   "[N] MON verso il CUE" (at 162.56 66.04 0) (effects (font (size 1.27 1.27)) (justify left) (hide yes)))
  (pin
   "5")
  (pin
   "6")
  (pin
   "7")
  (instances (project
    "master-segnale" (path
    "/1b16d02c-bb7a-5f62-bcdf-15134ce14abd/c4446acb-f2ae-5c89-91cc-89b9f77ee31f" (reference "U11") (unit 2)))))
 (wire
  (pts (xy 154.94 68.58) (xy 152.4 68.58))
  (stroke (width 0) (type default)))
 (wire
  (pts (xy 152.4 68.58) (xy 152.4 71.12))
  (stroke (width 0) (type default)))
 (symbol
  (lib_id "Device:R")
  (at 143.51 71.12 270)
  (unit 1)
  (body_style 1)
  (exclude_from_sim no)
  (in_bom yes)
  (on_board yes)
  (dnp no)
  (property
   "Reference"
   "R66" (at 143.51 68.58 90) (effects (font (size 1.27 1.27))))
  (property
   "Value"
   "47" (at 143.51 73.66 90) (effects (font (size 1.27 1.27))))
  (property
   "Footprint"
   "Resistor_SMD:R_0805_2012Metric" (at 143.51 71.12 0) (effects (font (size 1.27 1.27)) (justify left) (hide yes)))
  (property
   "Datasheet"
   "" (at 143.51 71.12 0) (effects (font (size 1.27 1.27)) (justify left) (hide yes)))
  (pin
   "1")
  (pin
   "2")
  (instances (project
    "master-segnale" (path
    "/1b16d02c-bb7a-5f62-bcdf-15134ce14abd/c4446acb-f2ae-5c89-91cc-89b9f77ee31f" (reference "R66") (unit 1)))))
 (wire
  (pts (xy 152.4 71.12) (xy 147.32 71.12))
  (stroke (width 0) (type default)))
 (symbol
  (lib_id "Jumper:SolderJumper_2_Open")
  (at 40.64 248.92 0)
  (unit 1)
  (body_style 1)
  (exclude_from_sim no)
  (in_bom no)
  (on_board yes)
  (dnp no)
  (property
   "Reference"
   "JP3" (at 40.64 246.38 0) (effects (font (size 1.27 1.27))))
  (property
   "Value"
   "-20 dB" (at 40.64 251.46 0) (effects (font (size 1.27 1.27))))
  (property
   "Footprint"
   "Jumper:SolderJumper-2_P1.3mm_Open_RoundedPad1.0x1.5mm" (at 40.64 248.92 0) (effects (font (size 1.27 1.27)) (justify left) (hide yes)))
  (property
   "Datasheet"
   "" (at 40.64 248.92 0) (effects (font (size 1.27 1.27)) (justify left) (hide yes)))
  (property
   "Nota"
   "REC -20 dB" (at 40.64 248.92 0) (effects (font (size 1.27 1.27)) (justify left) (hide yes)))
  (pin
   "1")
  (pin
   "2")
  (instances (project
    "master-segnale" (path
    "/1b16d02c-bb7a-5f62-bcdf-15134ce14abd/c4446acb-f2ae-5c89-91cc-89b9f77ee31f" (reference "JP3") (unit 1)))))
 (wire
  (pts (xy 45.72 248.92) (xy 48.26 248.92))
  (stroke (width 0) (type default)))
 (symbol
  (lib_id "power:GND")
  (at 48.26 248.92 0)
  (unit 1)
  (body_style 1)
  (exclude_from_sim no)
  (in_bom yes)
  (on_board yes)
  (dnp no)
  (property
   "Reference"
   "#PWR003" (at 48.26 248.92 0) (effects (font (size 1.27 1.27)) (justify left) (hide yes)))
  (property
   "Value"
   "AGND" (at 48.26 254 0) (effects (font (size 1.27 1.27))))
  (property
   "Footprint"
   "" (at 48.26 248.92 0) (effects (font (size 1.27 1.27)) (justify left) (hide yes)))
  (property
   "Datasheet"
   "" (at 48.26 248.92 0) (effects (font (size 1.27 1.27)) (justify left) (hide yes)))
  (pin
   "1")
  (instances (project
    "master-segnale" (path
    "/1b16d02c-bb7a-5f62-bcdf-15134ce14abd/c4446acb-f2ae-5c89-91cc-89b9f77ee31f" (reference "#PWR003") (unit 1)))))
 (symbol
  (lib_id "Jumper:SolderJumper_2_Open")
  (at 78.74 248.92 0)
  (unit 1)
  (body_style 1)
  (exclude_from_sim no)
  (in_bom no)
  (on_board yes)
  (dnp no)
  (property
   "Reference"
   "JP6" (at 78.74 246.38 0) (effects (font (size 1.27 1.27))))
  (property
   "Value"
   "-20 dB" (at 78.74 251.46 0) (effects (font (size 1.27 1.27))))
  (property
   "Footprint"
   "Jumper:SolderJumper-2_P1.3mm_Open_RoundedPad1.0x1.5mm" (at 78.74 248.92 0) (effects (font (size 1.27 1.27)) (justify left) (hide yes)))
  (property
   "Datasheet"
   "" (at 78.74 248.92 0) (effects (font (size 1.27 1.27)) (justify left) (hide yes)))
  (property
   "Nota"
   "REC -20 dB" (at 78.74 248.92 0) (effects (font (size 1.27 1.27)) (justify left) (hide yes)))
  (pin
   "1")
  (pin
   "2")
  (instances (project
    "master-segnale" (path
    "/1b16d02c-bb7a-5f62-bcdf-15134ce14abd/c4446acb-f2ae-5c89-91cc-89b9f77ee31f" (reference "JP6") (unit 1)))))
 (wire
  (pts (xy 68.58 248.92) (xy 73.66 248.92))
  (stroke (width 0) (type default)))
 (wire
  (pts (xy 83.82 248.92) (xy 86.36 248.92))
  (stroke (width 0) (type default)))
 (symbol
  (lib_id "power:GND")
  (at 86.36 248.92 0)
  (unit 1)
  (body_style 1)
  (exclude_from_sim no)
  (in_bom yes)
  (on_board yes)
  (dnp no)
  (property
   "Reference"
   "#PWR004" (at 86.36 248.92 0) (effects (font (size 1.27 1.27)) (justify left) (hide yes)))
  (property
   "Value"
   "AGND" (at 86.36 254 0) (effects (font (size 1.27 1.27))))
  (property
   "Footprint"
   "" (at 86.36 248.92 0) (effects (font (size 1.27 1.27)) (justify left) (hide yes)))
  (property
   "Datasheet"
   "" (at 86.36 248.92 0) (effects (font (size 1.27 1.27)) (justify left) (hide yes)))
  (pin
   "1")
  (instances (project
    "master-segnale" (path
    "/1b16d02c-bb7a-5f62-bcdf-15134ce14abd/c4446acb-f2ae-5c89-91cc-89b9f77ee31f" (reference "#PWR004") (unit 1)))))
 (wire
  (pts (xy 162.56 40.64) (xy 162.56 48.26))
  (stroke (width 0) (type default)))
 (wire
  (pts (xy 162.56 48.26) (xy 144.78 48.26))
  (stroke (width 0) (type default)))
 (wire
  (pts (xy 144.78 48.26) (xy 144.78 43.18))
  (stroke (width 0) (type default)))
 (wire
  (pts (xy 154.94 68.58) (xy 154.94 73.66))
  (stroke (width 0) (type default)))
 (wire
  (pts (xy 154.94 73.66) (xy 172.72 73.66))
  (stroke (width 0) (type default)))
 (wire
  (pts (xy 172.72 73.66) (xy 172.72 66.04))
  (stroke (width 0) (type default)))
 (wire
  (pts (xy 172.72 66.04) (xy 170.18 66.04))
  (stroke (width 0) (type default)))
 (wire
  (pts (xy 66.04 177.8) (xy 86.36 177.8))
  (stroke (width 0) (type default)))
 (wire
  (pts (xy 86.36 177.8) (xy 86.36 170.18))
  (stroke (width 0) (type default)))
 (wire
  (pts (xy 66.04 213.36) (xy 86.36 213.36))
  (stroke (width 0) (type default)))
 (wire
  (pts (xy 86.36 213.36) (xy 86.36 205.74))
  (stroke (width 0) (type default)))
 (wire
  (pts (xy 86.36 205.74) (xy 83.82 205.74))
  (stroke (width 0) (type default)))
 (wire
  (pts (xy 68.58 248.92) (xy 62.23 248.92))
  (stroke (width 0) (type default)))
 (wire
  (pts (xy 62.23 248.92) (xy 62.23 213.36))
  (stroke (width 0) (type default)))
 (wire
  (pts (xy 62.23 213.36) (xy 58.42 213.36))
  (stroke (width 0) (type default)))
 (wire
  (pts (xy 35.56 248.92) (xy 35.56 212.09))
  (stroke (width 0) (type default)))
 (wire
  (pts (xy 35.56 212.09) (xy 55.88 212.09))
  (stroke (width 0) (type default)))
 (wire
  (pts (xy 55.88 212.09) (xy 55.88 177.8))
  (stroke (width 0) (type default)))
 (wire
  (pts (xy 55.88 177.8) (xy 58.42 177.8))
  (stroke (width 0) (type default)))
 (wire
  (pts (xy 54.61 203.2) (xy 54.61 91.44))
  (stroke (width 0) (type default)))
 (wire
  (pts (xy 54.61 91.44) (xy 40.64 91.44))
  (stroke (width 0) (type default)))
 (wire
  (pts (xy 40.64 91.44) (xy 25.4 91.44))
  (stroke (width 0) (type default)))
 (wire
  (pts (xy 25.4 91.44) (xy 25.4 78.74))
  (stroke (width 0) (type default)))
 (wire
  (pts (xy 55.88 167.64) (xy 55.88 88.9))
  (stroke (width 0) (type default)))
 (wire
  (pts (xy 55.88 88.9) (xy 49.53 88.9))
  (stroke (width 0) (type default)))
 (wire
  (pts (xy 49.53 88.9) (xy 49.53 53.34))
  (stroke (width 0) (type default)))
 (wire
  (pts (xy 49.53 53.34) (xy 40.64 53.34))
  (stroke (width 0) (type default)))
 (wire
  (pts (xy 40.64 53.34) (xy 25.4 53.34))
  (stroke (width 0) (type default)))
 (wire
  (pts (xy 25.4 53.34) (xy 25.4 40.64))
  (stroke (width 0) (type default)))
 (wire
  (pts (xy 30.48 121.92) (xy 30.48 127))
  (stroke (width 0) (type default)))
 (wire
  (pts (xy 30.48 127) (xy 48.26 127))
  (stroke (width 0) (type default)))
 (wire
  (pts (xy 48.26 127) (xy 48.26 119.38))
  (stroke (width 0) (type default)))
 (wire
  (pts (xy 48.26 119.38) (xy 45.72 119.38))
  (stroke (width 0) (type default)))
 (wire
  (pts (xy 45.72 142.24) (xy 48.26 142.24))
  (stroke (width 0) (type default)))
 (wire
  (pts (xy 48.26 142.24) (xy 48.26 149.86))
  (stroke (width 0) (type default)))
 (wire
  (pts (xy 48.26 149.86) (xy 30.48 149.86))
  (stroke (width 0) (type default)))
 (wire
  (pts (xy 30.48 149.86) (xy 30.48 144.78))
  (stroke (width 0) (type default)))
 (wire
  (pts (xy 48.26 50.8) (xy 68.58 50.8))
  (stroke (width 0) (type default)))
 (wire
  (pts (xy 68.58 50.8) (xy 68.58 43.18))
  (stroke (width 0) (type default)))
 (wire
  (pts (xy 68.58 43.18) (xy 66.04 43.18))
  (stroke (width 0) (type default)))
 (wire
  (pts (xy 48.26 90.17) (xy 68.58 90.17))
  (stroke (width 0) (type default)))
 (wire
  (pts (xy 68.58 90.17) (xy 68.58 81.28))
  (stroke (width 0) (type default)))
 (wire
  (pts (xy 68.58 81.28) (xy 66.04 81.28))
  (stroke (width 0) (type default)))
 (wire
  (pts (xy 50.8 40.64) (xy 50.8 35.56))
  (stroke (width 0) (type default)))
 (wire
  (pts (xy 50.8 35.56) (xy 144.78 35.56))
  (stroke (width 0) (type default)))
 (wire
  (pts (xy 144.78 35.56) (xy 144.78 38.1))
  (stroke (width 0) (type default)))
 (wire
  (pts (xy 34.29 40.64) (xy 34.29 113.03))
  (stroke (width 0) (type default)))
 (wire
  (pts (xy 34.29 113.03) (xy 30.48 113.03))
  (stroke (width 0) (type default)))
 (wire
  (pts (xy 30.48 113.03) (xy 30.48 116.84))
  (stroke (width 0) (type default)))
 (wire
  (pts (xy 33.02 78.74) (xy 33.02 111.76))
  (stroke (width 0) (type default)))
 (wire
  (pts (xy 33.02 111.76) (xy 20.32 111.76))
  (stroke (width 0) (type default)))
 (wire
  (pts (xy 20.32 111.76) (xy 20.32 139.7))
  (stroke (width 0) (type default)))
 (wire
  (pts (xy 20.32 139.7) (xy 30.48 139.7))
  (stroke (width 0) (type default)))
 (wire
  (pts (xy 50.8 78.74) (xy 50.8 63.5))
  (stroke (width 0) (type default)))
 (wire
  (pts (xy 50.8 63.5) (xy 154.94 63.5))
  (stroke (width 0) (type default)))
 (junction
  (at 48.26 90.17)
  (diameter 0)
  (color 0 0 0 0))
 (junction
  (at 86.36 170.18)
  (diameter 0)
  (color 0 0 0 0))
 (junction
  (at 154.94 68.58)
  (diameter 0)
  (color 0 0 0 0))
 (junction
  (at 162.56 40.64)
  (diameter 0)
  (color 0 0 0 0))
 (junction
  (at 55.88 167.64)
  (diameter 0)
  (color 0 0 0 0))
 (junction
  (at 40.64 53.34)
  (diameter 0)
  (color 0 0 0 0))
 (junction
  (at 40.64 91.44)
  (diameter 0)
  (color 0 0 0 0))
 (junction
  (at 54.61 203.2)
  (diameter 0)
  (color 0 0 0 0))
 (junction
  (at 50.8 40.64)
  (diameter 0)
  (color 0 0 0 0))
 (junction
  (at 34.29 40.64)
  (diameter 0)
  (color 0 0 0 0))
 (junction
  (at 50.8 78.74)
  (diameter 0)
  (color 0 0 0 0))
 (junction
  (at 33.02 78.74)
  (diameter 0)
  (color 0 0 0 0))
 (junction
  (at 66.04 213.36)
  (diameter 0)
  (color 0 0 0 0))
 (global_label
  "BA_L"
  (shape passive)
  (at 66.04 43.18 0)
  (fields_autoplaced yes)
  (effects (font (size 1 1)) (justify left)))
 (global_label
  "PROG_L"
  (shape passive)
  (at 45.72 40.64 180)
  (fields_autoplaced yes)
  (effects (font (size 1 1)) (justify right)))
 (global_label
  "PROG_R"
  (shape passive)
  (at 45.72 78.74 180)
  (fields_autoplaced yes)
  (effects (font (size 1 1)) (justify right)))
 (global_label
  "BA_R"
  (shape passive)
  (at 48.26 99.06 180)
  (fields_autoplaced yes)
  (effects (font (size 1 1)) (justify right)))
 (global_label
  "BB_L"
  (shape passive)
  (at 45.72 119.38 0)
  (fields_autoplaced yes)
  (effects (font (size 1 1)) (justify left)))
 (global_label
  "BB_R"
  (shape passive)
  (at 30.48 144.78 180)
  (fields_autoplaced yes)
  (effects (font (size 1 1)) (justify right)))
 (global_label
  "REC_L"
  (shape passive)
  (at 99.06 170.18 0)
  (fields_autoplaced yes)
  (effects (font (size 1 1)) (justify left)))
 (global_label
  "REC_R"
  (shape passive)
  (at 53.34 224.79 180)
  (fields_autoplaced yes)
  (effects (font (size 1 1)) (justify right)))
 (global_label
  "MON_OUT_L"
  (shape passive)
  (at 175.26 40.64 0)
  (fields_autoplaced yes)
  (effects (font (size 1 1)) (justify left)))
 (global_label
  "MON_OUT_R"
  (shape passive)
  (at 139.7 71.12 180)
  (fields_autoplaced yes)
  (effects (font (size 1 1)) (justify right))))
